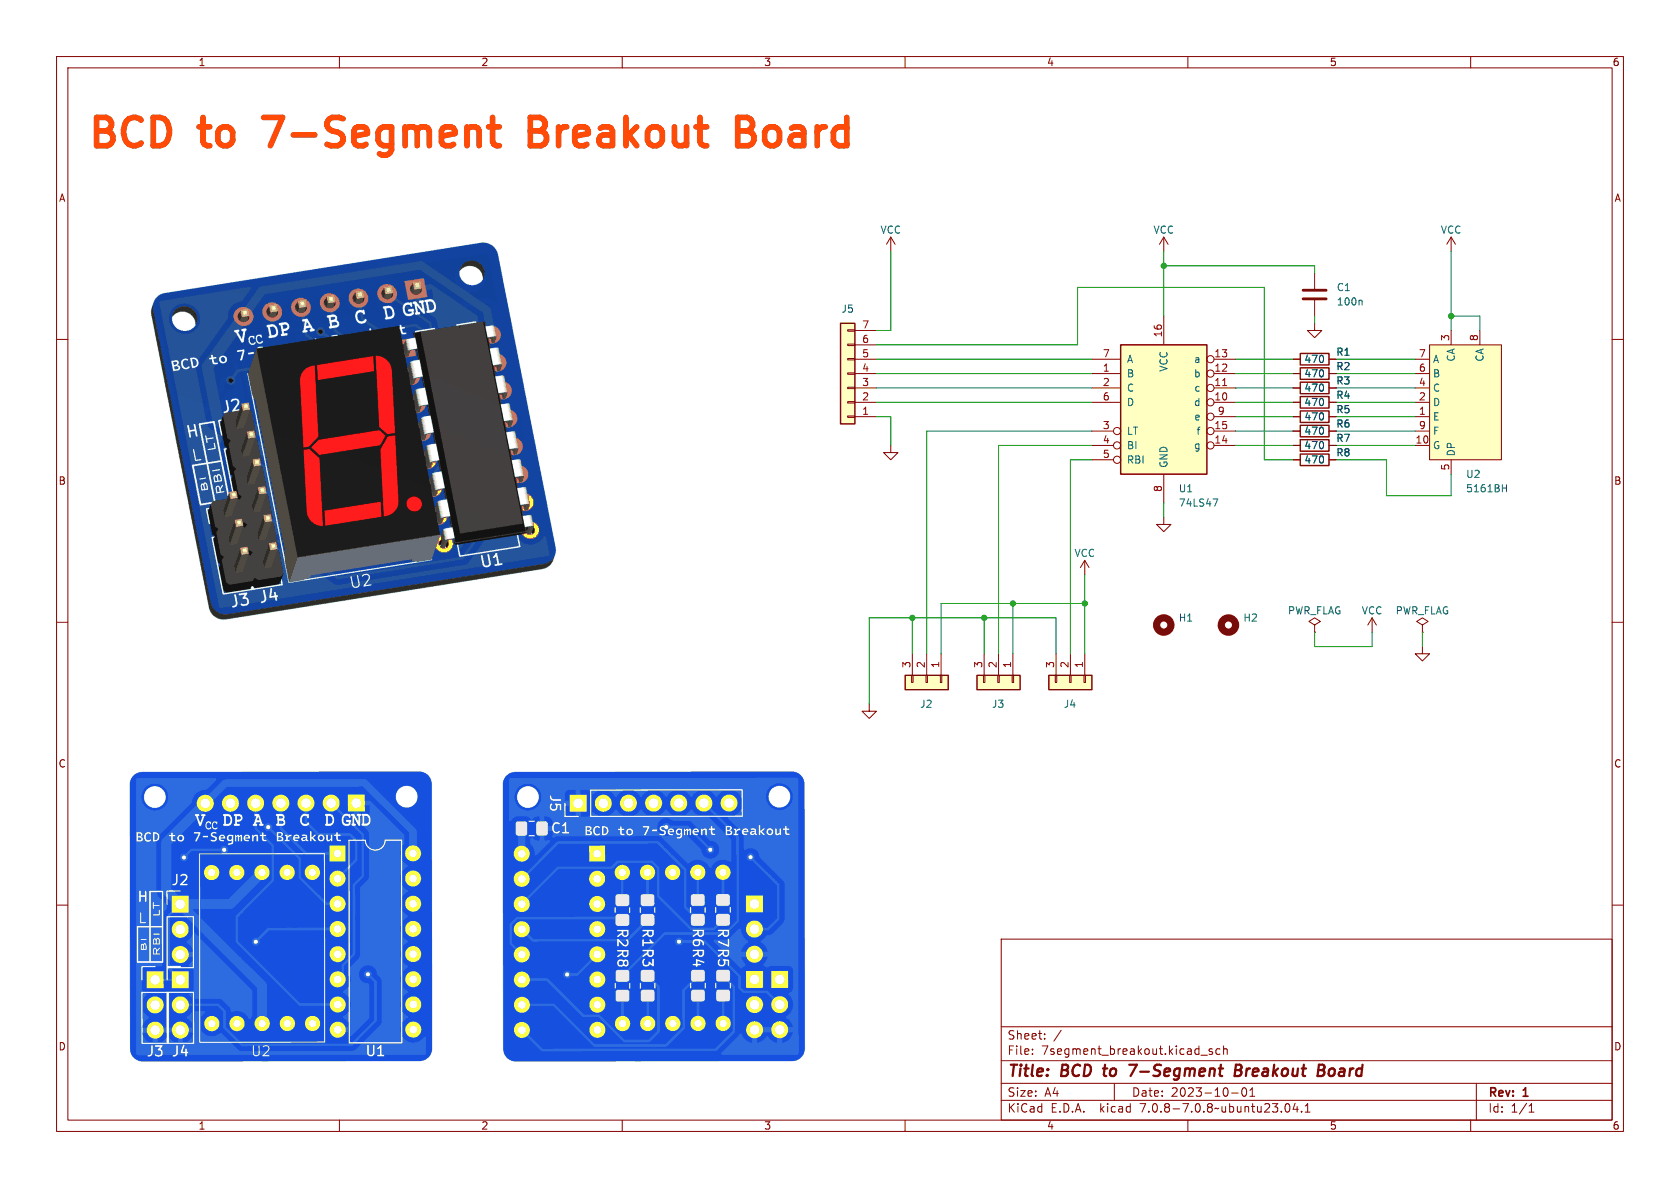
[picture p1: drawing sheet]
(kicad_sch (version 20230121) (generator eeschema)

 (paper "A4")

 (title_block
  (title "BCD to 7-Segment Breakout Board")
  (date "2023-10-01")
  (rev "1"))

 (lib_symbols
  (symbol "74xx:74LS47" (pin_names (offset 1.016)) (in_bom yes) (on_board yes)
   (property "Reference" "U" (at -7.62 11.43 0) (effects (font (size 1.27 1.27))))
   (property "Value" "74LS47" (at -7.62 -13.97 0) (effects (font (size 1.27 1.27))))
   (property "Footprint" "" (at 0 0 0) (effects (font (size 1.27 1.27)) hide))
   (property "Datasheet" "http://www.ti.com/lit/gpn/sn74LS47" (at 0 0 0) (effects (font (size 1.27 1.27)) hide))
   (property "ki_locked" "" (at 0 0 0) (effects (font (size 1.27 1.27))))
   (symbol "74LS47_1_0"
    (pin input line (at -12.7 5.08 0) (length 5.08) (name "B" (effects (font (size 1.27 1.27)))) (number "1" (effects (font (size 1.27 1.27)))))
    (pin open_collector inverted (at 12.7 0 180) (length 5.08) (name "d" (effects (font (size 1.27 1.27)))) (number "10" (effects (font (size 1.27 1.27)))))
    (pin open_collector inverted (at 12.7 2.54 180) (length 5.08) (name "c" (effects (font (size 1.27 1.27)))) (number "11" (effects (font (size 1.27 1.27)))))
    (pin open_collector inverted (at 12.7 5.08 180) (length 5.08) (name "b" (effects (font (size 1.27 1.27)))) (number "12" (effects (font (size 1.27 1.27)))))
    (pin open_collector inverted (at 12.7 7.62 180) (length 5.08) (name "a" (effects (font (size 1.27 1.27)))) (number "13" (effects (font (size 1.27 1.27)))))
    (pin open_collector inverted (at 12.7 -7.62 180) (length 5.08) (name "g" (effects (font (size 1.27 1.27)))) (number "14" (effects (font (size 1.27 1.27)))))
    (pin open_collector inverted (at 12.7 -5.08 180) (length 5.08) (name "f" (effects (font (size 1.27 1.27)))) (number "15" (effects (font (size 1.27 1.27)))))
    (pin power_in line (at 0 15.24 270) (length 5.08) (name "VCC" (effects (font (size 1.27 1.27)))) (number "16" (effects (font (size 1.27 1.27)))))
    (pin input line (at -12.7 2.54 0) (length 5.08) (name "C" (effects (font (size 1.27 1.27)))) (number "2" (effects (font (size 1.27 1.27)))))
    (pin input inverted (at -12.7 -5.08 0) (length 5.08) (name "LT" (effects (font (size 1.27 1.27)))) (number "3" (effects (font (size 1.27 1.27)))))
    (pin input inverted (at -12.7 -7.62 0) (length 5.08) (name "BI" (effects (font (size 1.27 1.27)))) (number "4" (effects (font (size 1.27 1.27)))))
    (pin input inverted (at -12.7 -10.16 0) (length 5.08) (name "RBI" (effects (font (size 1.27 1.27)))) (number "5" (effects (font (size 1.27 1.27)))))
    (pin input line (at -12.7 0 0) (length 5.08) (name "D" (effects (font (size 1.27 1.27)))) (number "6" (effects (font (size 1.27 1.27)))))
    (pin input line (at -12.7 7.62 0) (length 5.08) (name "A" (effects (font (size 1.27 1.27)))) (number "7" (effects (font (size 1.27 1.27)))))
    (pin power_in line (at 0 -17.78 90) (length 5.08) (name "GND" (effects (font (size 1.27 1.27)))) (number "8" (effects (font (size 1.27 1.27)))))
    (pin open_collector inverted (at 12.7 -2.54 180) (length 5.08) (name "e" (effects (font (size 1.27 1.27)))) (number "9" (effects (font (size 1.27 1.27))))))
   (symbol "74LS47_1_1"
    (rectangle (start -7.62 10.16) (end 7.62 -12.7) (stroke (width 0.254) (type default)) (fill (type background)))))
  (symbol "Connector_Generic:Conn_01x03" (pin_names (offset 1.016) hide) (in_bom yes) (on_board yes)
   (property "Reference" "J" (at 0 5.08 0) (effects (font (size 1.27 1.27))))
   (property "Value" "Conn_01x03" (at 0 -5.08 0) (effects (font (size 1.27 1.27))))
   (property "Footprint" "" (at 0 0 0) (effects (font (size 1.27 1.27)) hide))
   (property "Datasheet" "~" (at 0 0 0) (effects (font (size 1.27 1.27)) hide))
   (symbol "Conn_01x03_1_1"
    (rectangle (start -1.27 -2.413) (end 0 -2.667) (stroke (width 0.1524) (type default)) (fill (type none)))
    (rectangle (start -1.27 0.127) (end 0 -0.127) (stroke (width 0.1524) (type default)) (fill (type none)))
    (rectangle (start -1.27 2.667) (end 0 2.413) (stroke (width 0.1524) (type default)) (fill (type none)))
    (rectangle (start -1.27 3.81) (end 1.27 -3.81) (stroke (width 0.254) (type default)) (fill (type background)))
    (pin passive line (at -5.08 2.54 0) (length 3.81) (name "Pin_1" (effects (font (size 1.27 1.27)))) (number "1" (effects (font (size 1.27 1.27)))))
    (pin passive line (at -5.08 0 0) (length 3.81) (name "Pin_2" (effects (font (size 1.27 1.27)))) (number "2" (effects (font (size 1.27 1.27)))))
    (pin passive line (at -5.08 -2.54 0) (length 3.81) (name "Pin_3" (effects (font (size 1.27 1.27)))) (number "3" (effects (font (size 1.27 1.27)))))))
  (symbol "Connector_Generic:Conn_01x07" (pin_names (offset 1.016) hide) (in_bom yes) (on_board yes)
   (property "Reference" "J" (at 0 10.16 0) (effects (font (size 1.27 1.27))))
   (property "Value" "Conn_01x07" (at 0 -10.16 0) (effects (font (size 1.27 1.27))))
   (property "Footprint" "" (at 0 0 0) (effects (font (size 1.27 1.27)) hide))
   (property "Datasheet" "~" (at 0 0 0) (effects (font (size 1.27 1.27)) hide))
   (symbol "Conn_01x07_1_1"
    (rectangle (start -1.27 -7.493) (end 0 -7.747) (stroke (width 0.1524) (type default)) (fill (type none)))
    (rectangle (start -1.27 -4.953) (end 0 -5.207) (stroke (width 0.1524) (type default)) (fill (type none)))
    (rectangle (start -1.27 -2.413) (end 0 -2.667) (stroke (width 0.1524) (type default)) (fill (type none)))
    (rectangle (start -1.27 0.127) (end 0 -0.127) (stroke (width 0.1524) (type default)) (fill (type none)))
    (rectangle (start -1.27 2.667) (end 0 2.413) (stroke (width 0.1524) (type default)) (fill (type none)))
    (rectangle (start -1.27 5.207) (end 0 4.953) (stroke (width 0.1524) (type default)) (fill (type none)))
    (rectangle (start -1.27 7.747) (end 0 7.493) (stroke (width 0.1524) (type default)) (fill (type none)))
    (rectangle (start -1.27 8.89) (end 1.27 -8.89) (stroke (width 0.254) (type default)) (fill (type background)))
    (pin passive line (at -5.08 7.62 0) (length 3.81) (name "Pin_1" (effects (font (size 1.27 1.27)))) (number "1" (effects (font (size 1.27 1.27)))))
    (pin passive line (at -5.08 5.08 0) (length 3.81) (name "Pin_2" (effects (font (size 1.27 1.27)))) (number "2" (effects (font (size 1.27 1.27)))))
    (pin passive line (at -5.08 2.54 0) (length 3.81) (name "Pin_3" (effects (font (size 1.27 1.27)))) (number "3" (effects (font (size 1.27 1.27)))))
    (pin passive line (at -5.08 0 0) (length 3.81) (name "Pin_4" (effects (font (size 1.27 1.27)))) (number "4" (effects (font (size 1.27 1.27)))))
    (pin passive line (at -5.08 -2.54 0) (length 3.81) (name "Pin_5" (effects (font (size 1.27 1.27)))) (number "5" (effects (font (size 1.27 1.27)))))
    (pin passive line (at -5.08 -5.08 0) (length 3.81) (name "Pin_6" (effects (font (size 1.27 1.27)))) (number "6" (effects (font (size 1.27 1.27)))))
    (pin passive line (at -5.08 -7.62 0) (length 3.81) (name "Pin_7" (effects (font (size 1.27 1.27)))) (number "7" (effects (font (size 1.27 1.27)))))))
  (symbol "Device:C" (pin_numbers hide) (pin_names (offset 0.254)) (in_bom yes) (on_board yes)
   (property "Reference" "C" (at 0.635 2.54 0) (effects (font (size 1.27 1.27)) (justify left)))
   (property "Value" "C" (at 0.635 -2.54 0) (effects (font (size 1.27 1.27)) (justify left)))
   (property "Footprint" "" (at 0.9652 -3.81 0) (effects (font (size 1.27 1.27)) hide))
   (property "Datasheet" "~" (at 0 0 0) (effects (font (size 1.27 1.27)) hide))
   (symbol "C_0_1"
    (polyline (pts (xy -2.032 -0.762) (xy 2.032 -0.762)) (stroke (width 0.508) (type default)) (fill (type none)))
    (polyline (pts (xy -2.032 0.762) (xy 2.032 0.762)) (stroke (width 0.508) (type default)) (fill (type none))))
   (symbol "C_1_1"
    (pin passive line (at 0 3.81 270) (length 2.794) (name "~" (effects (font (size 1.27 1.27)))) (number "1" (effects (font (size 1.27 1.27)))))
    (pin passive line (at 0 -3.81 90) (length 2.794) (name "~" (effects (font (size 1.27 1.27)))) (number "2" (effects (font (size 1.27 1.27)))))))
  (symbol "Device:R" (pin_numbers hide) (pin_names (offset 0)) (in_bom yes) (on_board yes)
   (property "Reference" "R" (at 2.032 0 90) (effects (font (size 1.27 1.27))))
   (property "Value" "R" (at 0 0 90) (effects (font (size 1.27 1.27))))
   (property "Footprint" "" (at -1.778 0 90) (effects (font (size 1.27 1.27)) hide))
   (property "Datasheet" "~" (at 0 0 0) (effects (font (size 1.27 1.27)) hide))
   (symbol "R_0_1"
    (rectangle (start -1.016 -2.54) (end 1.016 2.54) (stroke (width 0.254) (type default)) (fill (type none))))
   (symbol "R_1_1"
    (pin passive line (at 0 3.81 270) (length 1.27) (name "~" (effects (font (size 1.27 1.27)))) (number "1" (effects (font (size 1.27 1.27)))))
    (pin passive line (at 0 -3.81 90) (length 1.27) (name "~" (effects (font (size 1.27 1.27)))) (number "2" (effects (font (size 1.27 1.27)))))))
  (symbol "Mechanical:MountingHole" (pin_names (offset 1.016)) (in_bom yes) (on_board yes)
   (property "Reference" "H" (at 0 5.08 0) (effects (font (size 1.27 1.27))))
   (property "Value" "MountingHole" (at 0 3.175 0) (effects (font (size 1.27 1.27))))
   (property "Footprint" "" (at 0 0 0) (effects (font (size 1.27 1.27)) hide))
   (property "Datasheet" "~" (at 0 0 0) (effects (font (size 1.27 1.27)) hide))
   (symbol "MountingHole_0_1"
    (circle (center 0 0) (radius 1.27) (stroke (width 1.27) (type default)) (fill (type none)))))
  (symbol "New_Library:5161BH_CA_LED_7-Segment_Display" (in_bom yes) (on_board yes)
   (property "Reference" "U" (at 1.27 -17.78 0) (effects (font (size 1.27 1.27))))
   (property "Value" "5161BH" (at 3.81 -20.32 0) (effects (font (size 1.27 1.27))))
   (property "Footprint" "" (at -3.81 0 0) (effects (font (size 1.27 1.27)) hide))
   (property "Datasheet" "http://www.xlitx.com/datasheet/5161BH.pdf" (at 1.27 -25.4 0) (do_not_autoplace) (effects (font (size 1.27 1.27)) hide))
   (symbol "5161BH_CA_LED_7-Segment_Display_1_1"
    (rectangle (start -6.35 3.81) (end 6.35 -16.51) (stroke (width 0) (type default)) (fill (type background)))
    (pin input line (at -8.89 -8.89 0) (length 2.54) (name "E" (effects (font (size 1.27 1.27)))) (number "1" (effects (font (size 1.27 1.27)))))
    (pin input line (at -8.89 -13.97 0) (length 2.54) (name "G" (effects (font (size 1.27 1.27)))) (number "10" (effects (font (size 1.27 1.27)))))
    (pin input line (at -8.89 -6.35 0) (length 2.54) (name "D" (effects (font (size 1.27 1.27)))) (number "2" (effects (font (size 1.27 1.27)))))
    (pin input line (at -2.54 6.35 270) (length 2.54) (name "CA" (effects (font (size 1.27 1.27)))) (number "3" (effects (font (size 1.27 1.27)))))
    (pin input line (at -8.89 -3.81 0) (length 2.54) (name "C" (effects (font (size 1.27 1.27)))) (number "4" (effects (font (size 1.27 1.27)))))
    (pin input line (at -2.54 -19.05 90) (length 2.54) (name "DP" (effects (font (size 1.27 1.27)))) (number "5" (effects (font (size 1.27 1.27)))))
    (pin input line (at -8.89 -1.27 0) (length 2.54) (name "B" (effects (font (size 1.27 1.27)))) (number "6" (effects (font (size 1.27 1.27)))))
    (pin input line (at -8.89 1.27 0) (length 2.54) (name "A" (effects (font (size 1.27 1.27)))) (number "7" (effects (font (size 1.27 1.27)))))
    (pin input line (at 2.54 6.35 270) (length 2.54) (name "CA" (effects (font (size 1.27 1.27)))) (number "8" (effects (font (size 1.27 1.27)))))
    (pin input line (at -8.89 -11.43 0) (length 2.54) (name "F" (effects (font (size 1.27 1.27)))) (number "9" (effects (font (size 1.27 1.27)))))))
  (symbol "power:GND" (power) (pin_names (offset 0)) (in_bom yes) (on_board yes)
   (property "Reference" "#PWR" (at 0 -6.35 0) (effects (font (size 1.27 1.27)) hide))
   (property "Value" "GND" (at 0 -3.81 0) (effects (font (size 1.27 1.27))))
   (property "Footprint" "" (at 0 0 0) (effects (font (size 1.27 1.27)) hide))
   (property "Datasheet" "" (at 0 0 0) (effects (font (size 1.27 1.27)) hide))
   (symbol "GND_0_1"
    (polyline (pts (xy 0 0) (xy 0 -1.27) (xy 1.27 -1.27) (xy 0 -2.54) (xy -1.27 -1.27) (xy 0 -1.27)) (stroke (width 0) (type default)) (fill (type none))))
   (symbol "GND_1_1"
    (pin power_in line (at 0 0 270) (length 0) hide (name "GND" (effects (font (size 1.27 1.27)))) (number "1" (effects (font (size 1.27 1.27)))))))
  (symbol "power:PWR_FLAG" (power) (pin_numbers hide) (pin_names (offset 0) hide) (in_bom yes) (on_board yes)
   (property "Reference" "#FLG" (at 0 1.905 0) (effects (font (size 1.27 1.27)) hide))
   (property "Value" "PWR_FLAG" (at 0 3.81 0) (effects (font (size 1.27 1.27))))
   (property "Footprint" "" (at 0 0 0) (effects (font (size 1.27 1.27)) hide))
   (property "Datasheet" "~" (at 0 0 0) (effects (font (size 1.27 1.27)) hide))
   (symbol "PWR_FLAG_0_0"
    (pin power_out line (at 0 0 90) (length 0) (name "pwr" (effects (font (size 1.27 1.27)))) (number "1" (effects (font (size 1.27 1.27))))))
   (symbol "PWR_FLAG_0_1"
    (polyline (pts (xy 0 0) (xy 0 1.27) (xy -1.016 1.905) (xy 0 2.54) (xy 1.016 1.905) (xy 0 1.27)) (stroke (width 0) (type default)) (fill (type none)))))
  (symbol "power:VCC" (power) (pin_names (offset 0)) (in_bom yes) (on_board yes)
   (property "Reference" "#PWR" (at 0 -3.81 0) (effects (font (size 1.27 1.27)) hide))
   (property "Value" "VCC" (at 0 3.81 0) (effects (font (size 1.27 1.27))))
   (property "Footprint" "" (at 0 0 0) (effects (font (size 1.27 1.27)) hide))
   (property "Datasheet" "" (at 0 0 0) (effects (font (size 1.27 1.27)) hide))
   (symbol "VCC_0_1"
    (polyline (pts (xy -0.762 1.27) (xy 0 2.54)) (stroke (width 0) (type default)) (fill (type none)))
    (polyline (pts (xy 0 0) (xy 0 2.54)) (stroke (width 0) (type default)) (fill (type none)))
    (polyline (pts (xy 0 2.54) (xy 0.762 1.27)) (stroke (width 0) (type default)) (fill (type none))))
   (symbol "VCC_1_1"
    (pin power_in line (at 0 0 90) (length 0) hide (name "VCC" (effects (font (size 1.27 1.27)))) (number "1" (effects (font (size 1.27 1.27))))))))

 (junction (at 179.07 106.68) (diameter 0) (color 0 0 0 0))
 (junction (at 205.74 46.99) (diameter 0) (color 0 0 0 0))
 (junction (at 256.54 55.88) (diameter 0) (color 0 0 0 0))
 (junction (at 173.99 109.22) (diameter 0) (color 0 0 0 0))
 (junction (at 191.77 106.68) (diameter 0) (color 0 0 0 0))
 (junction (at 161.29 109.22) (diameter 0) (color 0 0 0 0))

 (wire (pts (xy 261.62 58.42) (xy 261.62 55.88)) (stroke (width 0) (type default)))
 (wire (pts (xy 191.77 106.68) (xy 191.77 115.57)) (stroke (width 0) (type default)))
 (wire (pts (xy 218.44 66.04) (xy 228.6 66.04)) (stroke (width 0) (type default)))
 (wire (pts (xy 232.41 46.99) (xy 205.74 46.99)) (stroke (width 0) (type default)))
 (wire (pts (xy 173.99 109.22) (xy 186.69 109.22)) (stroke (width 0) (type default)))
 (wire (pts (xy 163.83 76.2) (xy 163.83 115.57)) (stroke (width 0) (type default)))
 (wire (pts (xy 223.52 50.8) (xy 223.52 81.28)) (stroke (width 0) (type default)))
 (wire (pts (xy 173.99 109.22) (xy 173.99 115.57)) (stroke (width 0) (type default)))
 (wire (pts (xy 232.41 111.76) (xy 232.41 114.3)) (stroke (width 0) (type default)))
 (wire (pts (xy 245.11 87.63) (xy 256.54 87.63)) (stroke (width 0) (type default)))
 (wire (pts (xy 232.41 48.26) (xy 232.41 46.99)) (stroke (width 0) (type default)))
 (wire (pts (xy 166.37 106.68) (xy 179.07 106.68)) (stroke (width 0) (type default)))
 (wire (pts (xy 153.67 124.46) (xy 153.67 109.22)) (stroke (width 0) (type default)))
 (wire (pts (xy 232.41 55.88) (xy 232.41 57.15)) (stroke (width 0) (type default)))
 (wire (pts (xy 157.48 44.45) (xy 157.48 58.42)) (stroke (width 0) (type default)))
 (wire (pts (xy 236.22 81.28) (xy 245.11 81.28)) (stroke (width 0) (type default)))
 (wire (pts (xy 193.04 76.2) (xy 163.83 76.2)) (stroke (width 0) (type default)))
 (wire (pts (xy 193.04 78.74) (xy 176.53 78.74)) (stroke (width 0) (type default)))
 (wire (pts (xy 154.94 63.5) (xy 193.04 63.5)) (stroke (width 0) (type default)))
 (wire (pts (xy 154.94 66.04) (xy 193.04 66.04)) (stroke (width 0) (type default)))
 (wire (pts (xy 236.22 78.74) (xy 250.19 78.74)) (stroke (width 0) (type default)))
 (wire (pts (xy 179.07 106.68) (xy 179.07 115.57)) (stroke (width 0) (type default)))
 (wire (pts (xy 191.77 101.6) (xy 191.77 106.68)) (stroke (width 0) (type default)))
 (wire (pts (xy 236.22 76.2) (xy 250.19 76.2)) (stroke (width 0) (type default)))
 (wire (pts (xy 256.54 55.88) (xy 256.54 58.42)) (stroke (width 0) (type default)))
 (wire (pts (xy 205.74 44.45) (xy 205.74 46.99)) (stroke (width 0) (type default)))
 (wire (pts (xy 154.94 73.66) (xy 157.48 73.66)) (stroke (width 0) (type default)))
 (wire (pts (xy 157.48 73.66) (xy 157.48 78.74)) (stroke (width 0) (type default)))
 (wire (pts (xy 236.22 68.58) (xy 250.19 68.58)) (stroke (width 0) (type default)))
 (wire (pts (xy 218.44 78.74) (xy 228.6 78.74)) (stroke (width 0) (type default)))
 (wire (pts (xy 218.44 76.2) (xy 228.6 76.2)) (stroke (width 0) (type default)))
 (wire (pts (xy 218.44 71.12) (xy 228.6 71.12)) (stroke (width 0) (type default)))
 (wire (pts (xy 256.54 87.63) (xy 256.54 83.82)) (stroke (width 0) (type default)))
 (wire (pts (xy 154.94 68.58) (xy 193.04 68.58)) (stroke (width 0) (type default)))
 (wire (pts (xy 153.67 109.22) (xy 161.29 109.22)) (stroke (width 0) (type default)))
 (wire (pts (xy 179.07 106.68) (xy 191.77 106.68)) (stroke (width 0) (type default)))
 (wire (pts (xy 242.57 111.76) (xy 242.57 114.3)) (stroke (width 0) (type default)))
 (wire (pts (xy 232.41 114.3) (xy 242.57 114.3)) (stroke (width 0) (type default)))
 (wire (pts (xy 251.46 111.76) (xy 251.46 114.3)) (stroke (width 0) (type default)))
 (wire (pts (xy 154.94 58.42) (xy 157.48 58.42)) (stroke (width 0) (type default)))
 (wire (pts (xy 189.23 81.28) (xy 193.04 81.28)) (stroke (width 0) (type default)))
 (wire (pts (xy 205.74 46.99) (xy 205.74 55.88)) (stroke (width 0) (type default)))
 (wire (pts (xy 236.22 63.5) (xy 250.19 63.5)) (stroke (width 0) (type default)))
 (wire (pts (xy 236.22 73.66) (xy 250.19 73.66)) (stroke (width 0) (type default)))
 (wire (pts (xy 256.54 44.45) (xy 256.54 55.88)) (stroke (width 0) (type default)))
 (wire (pts (xy 161.29 109.22) (xy 161.29 115.57)) (stroke (width 0) (type default)))
 (wire (pts (xy 189.23 115.57) (xy 189.23 81.28)) (stroke (width 0) (type default)))
 (wire (pts (xy 190.5 50.8) (xy 190.5 60.96)) (stroke (width 0) (type default)))
 (wire (pts (xy 154.94 60.96) (xy 190.5 60.96)) (stroke (width 0) (type default)))
 (wire (pts (xy 176.53 78.74) (xy 176.53 115.57)) (stroke (width 0) (type default)))
 (wire (pts (xy 236.22 66.04) (xy 250.19 66.04)) (stroke (width 0) (type default)))
 (wire (pts (xy 223.52 81.28) (xy 228.6 81.28)) (stroke (width 0) (type default)))
 (wire (pts (xy 190.5 50.8) (xy 223.52 50.8)) (stroke (width 0) (type default)))
 (wire (pts (xy 205.74 88.9) (xy 205.74 91.44)) (stroke (width 0) (type default)))
 (wire (pts (xy 218.44 68.58) (xy 228.6 68.58)) (stroke (width 0) (type default)))
 (wire (pts (xy 261.62 55.88) (xy 256.54 55.88)) (stroke (width 0) (type default)))
 (wire (pts (xy 245.11 81.28) (xy 245.11 87.63)) (stroke (width 0) (type default)))
 (wire (pts (xy 218.44 63.5) (xy 228.6 63.5)) (stroke (width 0) (type default)))
 (wire (pts (xy 236.22 71.12) (xy 250.19 71.12)) (stroke (width 0) (type default)))
 (wire (pts (xy 218.44 73.66) (xy 228.6 73.66)) (stroke (width 0) (type default)))
 (wire (pts (xy 186.69 109.22) (xy 186.69 115.57)) (stroke (width 0) (type default)))
 (wire (pts (xy 161.29 109.22) (xy 173.99 109.22)) (stroke (width 0) (type default)))
 (wire (pts (xy 154.94 71.12) (xy 193.04 71.12)) (stroke (width 0) (type default)))
 (wire (pts (xy 166.37 115.57) (xy 166.37 106.68)) (stroke (width 0) (type default)))

 (image (at 62.23 76.2) (scale 0.872438)
  (data))
 (image (at 115.57 162) (scale 0.633803)
  (data))
 (image (at 49.53 162) (scale 0.633803)
  (data))

 (text "BCD to 7-Segment Breakout Board" (at 15.24 26.67 0) (effects (font (face "KiCad Font") (size 5 5) (thickness 1) bold (color 255 74 8 1)) (justify left bottom)))

 (symbol (lib_id "power:GND") (at 153.67 124.46 0) (unit 1) (in_bom yes) (on_board yes) (dnp no) (fields_autoplaced)
  (property "Reference" "#PWR06" (at 153.67 130.81 0) (effects (font (size 1.27 1.27)) hide))
  (property "Value" "GND" (at 153.67 129.54 0) (effects (font (size 1.27 1.27)) hide))
  (property "Footprint" "" (at 153.67 124.46 0) (effects (font (size 1.27 1.27)) hide))
  (property "Datasheet" "" (at 153.67 124.46 0) (effects (font (size 1.27 1.27)) hide)) (pin "1"))

 (symbol (lib_id "Connector_Generic:Conn_01x07") (at 149.86 66.04 180) (unit 1) (in_bom yes) (on_board yes) (dnp no)
  (property "Reference" "J5" (at 149.86 54.61 0) (effects (font (size 1.27 1.27))))
  (property "Value" "Conn_01x07" (at 149.86 54.61 0) (effects (font (size 1.27 1.27)) hide))
  (property "Footprint" "Connector_PinHeader_2.54mm:PinHeader_1x07_P2.54mm_Vertical" (at 149.86 66.04 0) (effects (font (size 1.27 1.27)) hide))
  (property "Datasheet" "~" (at 149.86 66.04 0) (effects (font (size 1.27 1.27)) hide)) (pin "1") (pin "2") (pin "3") (pin "4") (pin "5") (pin "6") (pin "7"))

 (symbol (lib_id "Device:R") (at 232.41 78.74 90) (unit 1) (in_bom yes) (on_board yes) (dnp no)
  (property "Reference" "R7" (at 237.49 77.47 90) (effects (font (size 1.27 1.27))))
  (property "Value" "470" (at 232.41 78.74 90) (effects (font (size 1.27 1.27))))
  (property "Footprint" "Resistor_SMD:R_0805_2012Metric_Pad1.20x1.40mm_HandSolder" (at 232.41 80.518 90) (effects (font (size 1.27 1.27)) hide))
  (property "Datasheet" "~" (at 232.41 78.74 0) (effects (font (size 1.27 1.27)) hide)) (pin "1") (pin "2"))

 (symbol (lib_id "Mechanical:MountingHole") (at 217.17 110.49 0) (unit 1) (in_bom yes) (on_board yes) (dnp no) (fields_autoplaced)
  (property "Reference" "H2" (at 219.71 109.22 0) (effects (font (size 1.27 1.27)) (justify left)))
  (property "Value" "MountingHole" (at 219.71 111.76 0) (effects (font (size 1.27 1.27)) (justify left) hide))
  (property "Footprint" "MountingHole:MountingHole_2.2mm_M2" (at 217.17 110.49 0) (effects (font (size 1.27 1.27)) hide))
  (property "Datasheet" "~" (at 217.17 110.49 0) (effects (font (size 1.27 1.27)) hide)))

 (symbol (lib_id "Device:R") (at 232.41 66.04 90) (unit 1) (in_bom yes) (on_board yes) (dnp no)
  (property "Reference" "R2" (at 237.49 64.77 90) (effects (font (size 1.27 1.27))))
  (property "Value" "470" (at 232.41 66.04 90) (effects (font (size 1.27 1.27))))
  (property "Footprint" "Resistor_SMD:R_0805_2012Metric_Pad1.20x1.40mm_HandSolder" (at 232.41 67.818 90) (effects (font (size 1.27 1.27)) hide))
  (property "Datasheet" "~" (at 232.41 66.04 0) (effects (font (size 1.27 1.27)) hide)) (pin "1") (pin "2"))

 (symbol (lib_id "power:GND") (at 232.41 57.15 0) (unit 1) (in_bom yes) (on_board yes) (dnp no) (fields_autoplaced)
  (property "Reference" "#PWR08" (at 232.41 63.5 0) (effects (font (size 1.27 1.27)) hide))
  (property "Value" "GND" (at 232.41 62.23 0) (effects (font (size 1.27 1.27)) hide))
  (property "Footprint" "" (at 232.41 57.15 0) (effects (font (size 1.27 1.27)) hide))
  (property "Datasheet" "" (at 232.41 57.15 0) (effects (font (size 1.27 1.27)) hide)) (pin "1"))

 (symbol (lib_id "power:PWR_FLAG") (at 251.46 111.76 0) (unit 1) (in_bom yes) (on_board yes) (dnp no)
  (property "Reference" "#FLG02" (at 251.46 109.855 0) (effects (font (size 1.27 1.27)) hide))
  (property "Value" "PWR_FLAG" (at 251.46 107.95 0) (effects (font (size 1.27 1.27))))
  (property "Footprint" "" (at 251.46 111.76 0) (effects (font (size 1.27 1.27)) hide))
  (property "Datasheet" "~" (at 251.46 111.76 0) (effects (font (size 1.27 1.27)) hide)) (pin "1"))

 (symbol (lib_id "power:VCC") (at 157.48 44.45 0) (unit 1) (in_bom yes) (on_board yes) (dnp no) (fields_autoplaced)
  (property "Reference" "#PWR05" (at 157.48 48.26 0) (effects (font (size 1.27 1.27)) hide))
  (property "Value" "VCC" (at 157.48 40.64 0) (effects (font (size 1.27 1.27))))
  (property "Footprint" "" (at 157.48 44.45 0) (effects (font (size 1.27 1.27)) hide))
  (property "Datasheet" "" (at 157.48 44.45 0) (effects (font (size 1.27 1.27)) hide)) (pin "1"))

 (symbol (lib_id "power:VCC") (at 205.74 44.45 0) (unit 1) (in_bom yes) (on_board yes) (dnp no) (fields_autoplaced)
  (property "Reference" "#PWR02" (at 205.74 48.26 0) (effects (font (size 1.27 1.27)) hide))
  (property "Value" "VCC" (at 205.74 40.64 0) (effects (font (size 1.27 1.27))))
  (property "Footprint" "" (at 205.74 44.45 0) (effects (font (size 1.27 1.27)) hide))
  (property "Datasheet" "" (at 205.74 44.45 0) (effects (font (size 1.27 1.27)) hide)) (pin "1"))

 (symbol (lib_id "power:VCC") (at 191.77 101.6 0) (unit 1) (in_bom yes) (on_board yes) (dnp no)
  (property "Reference" "#PWR07" (at 191.77 105.41 0) (effects (font (size 1.27 1.27)) hide))
  (property "Value" "VCC" (at 191.77 97.79 0) (effects (font (size 1.27 1.27))))
  (property "Footprint" "" (at 191.77 101.6 0) (effects (font (size 1.27 1.27)) hide))
  (property "Datasheet" "" (at 191.77 101.6 0) (effects (font (size 1.27 1.27)) hide)) (pin "1"))

 (symbol (lib_id "Device:R") (at 232.41 68.58 90) (unit 1) (in_bom yes) (on_board yes) (dnp no)
  (property "Reference" "R3" (at 237.49 67.31 90) (effects (font (size 1.27 1.27))))
  (property "Value" "470" (at 232.41 68.58 90) (effects (font (size 1.27 1.27))))
  (property "Footprint" "Resistor_SMD:R_0805_2012Metric_Pad1.20x1.40mm_HandSolder" (at 232.41 70.358 90) (effects (font (size 1.27 1.27)) hide))
  (property "Datasheet" "~" (at 232.41 68.58 0) (effects (font (size 1.27 1.27)) hide)) (pin "1") (pin "2"))

 (symbol (lib_id "Mechanical:MountingHole") (at 205.74 110.49 0) (unit 1) (in_bom yes) (on_board yes) (dnp no) (fields_autoplaced)
  (property "Reference" "H1" (at 208.28 109.22 0) (effects (font (size 1.27 1.27)) (justify left)))
  (property "Value" "MountingHole" (at 208.28 111.76 0) (effects (font (size 1.27 1.27)) (justify left) hide))
  (property "Footprint" "MountingHole:MountingHole_2.2mm_M2" (at 205.74 110.49 0) (effects (font (size 1.27 1.27)) hide))
  (property "Datasheet" "~" (at 205.74 110.49 0) (effects (font (size 1.27 1.27)) hide)))

 (symbol (lib_id "Device:R") (at 232.41 73.66 90) (unit 1) (in_bom yes) (on_board yes) (dnp no)
  (property "Reference" "R5" (at 237.49 72.39 90) (effects (font (size 1.27 1.27))))
  (property "Value" "470" (at 232.41 73.66 90) (effects (font (size 1.27 1.27))))
  (property "Footprint" "Resistor_SMD:R_0805_2012Metric_Pad1.20x1.40mm_HandSolder" (at 232.41 75.438 90) (effects (font (size 1.27 1.27)) hide))
  (property "Datasheet" "~" (at 232.41 73.66 0) (effects (font (size 1.27 1.27)) hide)) (pin "1") (pin "2"))

 (symbol (lib_id "Connector_Generic:Conn_01x03") (at 176.53 120.65 270) (unit 1) (in_bom yes) (on_board yes) (dnp no)
  (property "Reference" "J3" (at 175.26 124.46 90) (effects (font (size 1.27 1.27)) (justify left)))
  (property "Value" "Conn_01x03" (at 181.61 121.92 90) (effects (font (size 1.27 1.27)) (justify left) hide))
  (property "Footprint" "Connector_PinHeader_2.54mm:PinHeader_1x03_P2.54mm_Vertical" (at 176.53 120.65 0) (effects (font (size 1.27 1.27)) hide))
  (property "Datasheet" "~" (at 176.53 120.65 0) (effects (font (size 1.27 1.27)) hide)) (pin "1") (pin "2") (pin "3"))

 (symbol (lib_id "Device:R") (at 232.41 71.12 90) (unit 1) (in_bom yes) (on_board yes) (dnp no)
  (property "Reference" "R4" (at 237.49 69.85 90) (effects (font (size 1.27 1.27))))
  (property "Value" "470" (at 232.41 71.12 90) (effects (font (size 1.27 1.27))))
  (property "Footprint" "Resistor_SMD:R_0805_2012Metric_Pad1.20x1.40mm_HandSolder" (at 232.41 72.898 90) (effects (font (size 1.27 1.27)) hide))
  (property "Datasheet" "~" (at 232.41 71.12 0) (effects (font (size 1.27 1.27)) hide)) (pin "1") (pin "2"))

 (symbol (lib_id "Device:R") (at 232.41 63.5 90) (unit 1) (in_bom yes) (on_board yes) (dnp no)
  (property "Reference" "R1" (at 237.49 62.23 90) (effects (font (size 1.27 1.27))))
  (property "Value" "470" (at 232.41 63.5 90) (effects (font (size 1.27 1.27))))
  (property "Footprint" "Resistor_SMD:R_0805_2012Metric_Pad1.20x1.40mm_HandSolder" (at 232.41 65.278 90) (effects (font (size 1.27 1.27)) hide))
  (property "Datasheet" "~" (at 232.41 63.5 0) (effects (font (size 1.27 1.27)) hide)) (pin "1") (pin "2"))

 (symbol (lib_id "power:VCC") (at 242.57 111.76 0) (unit 1) (in_bom yes) (on_board yes) (dnp no)
  (property "Reference" "#PWR09" (at 242.57 115.57 0) (effects (font (size 1.27 1.27)) hide))
  (property "Value" "VCC" (at 242.57 107.95 0) (effects (font (size 1.27 1.27))))
  (property "Footprint" "" (at 242.57 111.76 0) (effects (font (size 1.27 1.27)) hide))
  (property "Datasheet" "" (at 242.57 111.76 0) (effects (font (size 1.27 1.27)) hide)) (pin "1"))

 (symbol (lib_id "power:PWR_FLAG") (at 232.41 111.76 0) (unit 1) (in_bom yes) (on_board yes) (dnp no)
  (property "Reference" "#FLG01" (at 232.41 109.855 0) (effects (font (size 1.27 1.27)) hide))
  (property "Value" "PWR_FLAG" (at 232.41 107.95 0) (effects (font (size 1.27 1.27))))
  (property "Footprint" "" (at 232.41 111.76 0) (effects (font (size 1.27 1.27)) hide))
  (property "Datasheet" "~" (at 232.41 111.76 0) (effects (font (size 1.27 1.27)) hide)) (pin "1"))

 (symbol (lib_id "Device:R") (at 232.41 76.2 90) (unit 1) (in_bom yes) (on_board yes) (dnp no)
  (property "Reference" "R6" (at 237.49 74.93 90) (effects (font (size 1.27 1.27))))
  (property "Value" "470" (at 232.41 76.2 90) (effects (font (size 1.27 1.27))))
  (property "Footprint" "Resistor_SMD:R_0805_2012Metric_Pad1.20x1.40mm_HandSolder" (at 232.41 77.978 90) (effects (font (size 1.27 1.27)) hide))
  (property "Datasheet" "~" (at 232.41 76.2 0) (effects (font (size 1.27 1.27)) hide)) (pin "1") (pin "2"))

 (symbol (lib_id "New_Library:5161BH_CA_LED_7-Segment_Display") (at 259.08 64.77 0) (unit 1) (in_bom yes) (on_board yes) (dnp no)
  (property "Reference" "U2" (at 259.08 83.82 0) (effects (font (size 1.27 1.27)) (justify left)))
  (property "Value" "5161BH" (at 259.08 86.36 0) (effects (font (size 1.27 1.27)) (justify left)))
  (property "Footprint" "Library:5161BH_CA_LED_7-Segment_Display" (at 255.27 64.77 0) (effects (font (size 1.27 1.27)) hide))
  (property "Datasheet" "http://www.xlitx.com/datasheet/5161BH.pdf" (at 260.35 90.17 0) (do_not_autoplace) (effects (font (size 1.27 1.27)) hide)) (pin "1") (pin "10") (pin "2") (pin "3") (pin "4") (pin "5") (pin "6") (pin "7") (pin "8") (pin "9"))

 (symbol (lib_id "power:VCC") (at 256.54 44.45 0) (unit 1) (in_bom yes) (on_board yes) (dnp no) (fields_autoplaced)
  (property "Reference" "#PWR03" (at 256.54 48.26 0) (effects (font (size 1.27 1.27)) hide))
  (property "Value" "VCC" (at 256.54 40.64 0) (effects (font (size 1.27 1.27))))
  (property "Footprint" "" (at 256.54 44.45 0) (effects (font (size 1.27 1.27)) hide))
  (property "Datasheet" "" (at 256.54 44.45 0) (effects (font (size 1.27 1.27)) hide)) (pin "1"))

 (symbol (lib_id "Connector_Generic:Conn_01x03") (at 163.83 120.65 270) (unit 1) (in_bom yes) (on_board yes) (dnp no)
  (property "Reference" "J2" (at 162.56 124.46 90) (effects (font (size 1.27 1.27)) (justify left)))
  (property "Value" "Conn_01x03" (at 168.91 121.92 90) (effects (font (size 1.27 1.27)) (justify left) hide))
  (property "Footprint" "Connector_PinHeader_2.54mm:PinHeader_1x03_P2.54mm_Vertical" (at 163.83 120.65 0) (effects (font (size 1.27 1.27)) hide))
  (property "Datasheet" "~" (at 163.83 120.65 0) (effects (font (size 1.27 1.27)) hide)) (pin "1") (pin "2") (pin "3"))

 (symbol (lib_id "power:GND") (at 157.48 78.74 0) (unit 1) (in_bom yes) (on_board yes) (dnp no) (fields_autoplaced)
  (property "Reference" "#PWR04" (at 157.48 85.09 0) (effects (font (size 1.27 1.27)) hide))
  (property "Value" "GND" (at 157.48 83.82 0) (effects (font (size 1.27 1.27)) hide))
  (property "Footprint" "" (at 157.48 78.74 0) (effects (font (size 1.27 1.27)) hide))
  (property "Datasheet" "" (at 157.48 78.74 0) (effects (font (size 1.27 1.27)) hide)) (pin "1"))

 (symbol (lib_id "power:GND") (at 205.74 91.44 0) (unit 1) (in_bom yes) (on_board yes) (dnp no) (fields_autoplaced)
  (property "Reference" "#PWR01" (at 205.74 97.79 0) (effects (font (size 1.27 1.27)) hide))
  (property "Value" "GND" (at 205.74 96.52 0) (effects (font (size 1.27 1.27)) hide))
  (property "Footprint" "" (at 205.74 91.44 0) (effects (font (size 1.27 1.27)) hide))
  (property "Datasheet" "" (at 205.74 91.44 0) (effects (font (size 1.27 1.27)) hide)) (pin "1"))

 (symbol (lib_id "Device:C") (at 232.41 52.07 0) (unit 1) (in_bom yes) (on_board yes) (dnp no) (fields_autoplaced)
  (property "Reference" "C1" (at 236.22 50.8 0) (effects (font (size 1.27 1.27)) (justify left)))
  (property "Value" "100n" (at 236.22 53.34 0) (effects (font (size 1.27 1.27)) (justify left)))
  (property "Footprint" "Capacitor_SMD:C_0805_2012Metric_Pad1.18x1.45mm_HandSolder" (at 233.3752 55.88 0) (effects (font (size 1.27 1.27)) hide))
  (property "Datasheet" "~" (at 232.41 52.07 0) (effects (font (size 1.27 1.27)) hide)) (pin "1") (pin "2"))

 (symbol (lib_id "Device:R") (at 232.41 81.28 90) (unit 1) (in_bom yes) (on_board yes) (dnp no)
  (property "Reference" "R8" (at 237.49 80.01 90) (effects (font (size 1.27 1.27))))
  (property "Value" "470" (at 232.41 81.28 90) (effects (font (size 1.27 1.27))))
  (property "Footprint" "Resistor_SMD:R_0805_2012Metric_Pad1.20x1.40mm_HandSolder" (at 232.41 83.058 90) (effects (font (size 1.27 1.27)) hide))
  (property "Datasheet" "~" (at 232.41 81.28 0) (effects (font (size 1.27 1.27)) hide)) (pin "1") (pin "2"))

 (symbol (lib_id "74xx:74LS47") (at 205.74 71.12 0) (unit 1) (in_bom yes) (on_board yes) (dnp no)
  (property "Reference" "U1" (at 208.28 86.36 0) (effects (font (size 1.27 1.27)) (justify left)))
  (property "Value" "74LS47" (at 208.28 88.9 0) (effects (font (size 1.27 1.27)) (justify left)))
  (property "Footprint" "Package_DIP:DIP-16_W7.62mm" (at 205.74 71.12 0) (effects (font (size 1.27 1.27)) hide))
  (property "Datasheet" "http://www.ti.com/lit/gpn/sn74LS47" (at 205.74 71.12 0) (effects (font (size 1.27 1.27)) hide)) (pin "1") (pin "10") (pin "11") (pin "12") (pin "13") (pin "14") (pin "15") (pin "16") (pin "2") (pin "3") (pin "4") (pin "5") (pin "6") (pin "7") (pin "8") (pin "9"))

 (symbol (lib_id "Connector_Generic:Conn_01x03") (at 189.23 120.65 270) (unit 1) (in_bom yes) (on_board yes) (dnp no)
  (property "Reference" "J4" (at 187.96 124.46 90) (effects (font (size 1.27 1.27)) (justify left)))
  (property "Value" "Conn_01x03" (at 194.31 121.92 90) (effects (font (size 1.27 1.27)) (justify left) hide))
  (property "Footprint" "Connector_PinHeader_2.54mm:PinHeader_1x03_P2.54mm_Vertical" (at 189.23 120.65 0) (effects (font (size 1.27 1.27)) hide))
  (property "Datasheet" "~" (at 189.23 120.65 0) (effects (font (size 1.27 1.27)) hide)) (pin "1") (pin "2") (pin "3"))

 (symbol (lib_id "power:GND") (at 251.46 114.3 0) (unit 1) (in_bom yes) (on_board yes) (dnp no) (fields_autoplaced)
  (property "Reference" "#PWR010" (at 251.46 120.65 0) (effects (font (size 1.27 1.27)) hide))
  (property "Value" "GND" (at 251.46 119.38 0) (effects (font (size 1.27 1.27)) hide))
  (property "Footprint" "" (at 251.46 114.3 0) (effects (font (size 1.27 1.27)) hide))
  (property "Datasheet" "" (at 251.46 114.3 0) (effects (font (size 1.27 1.27)) hide)) (pin "1"))

 (sheet_instances (path "" (page "1"))))
